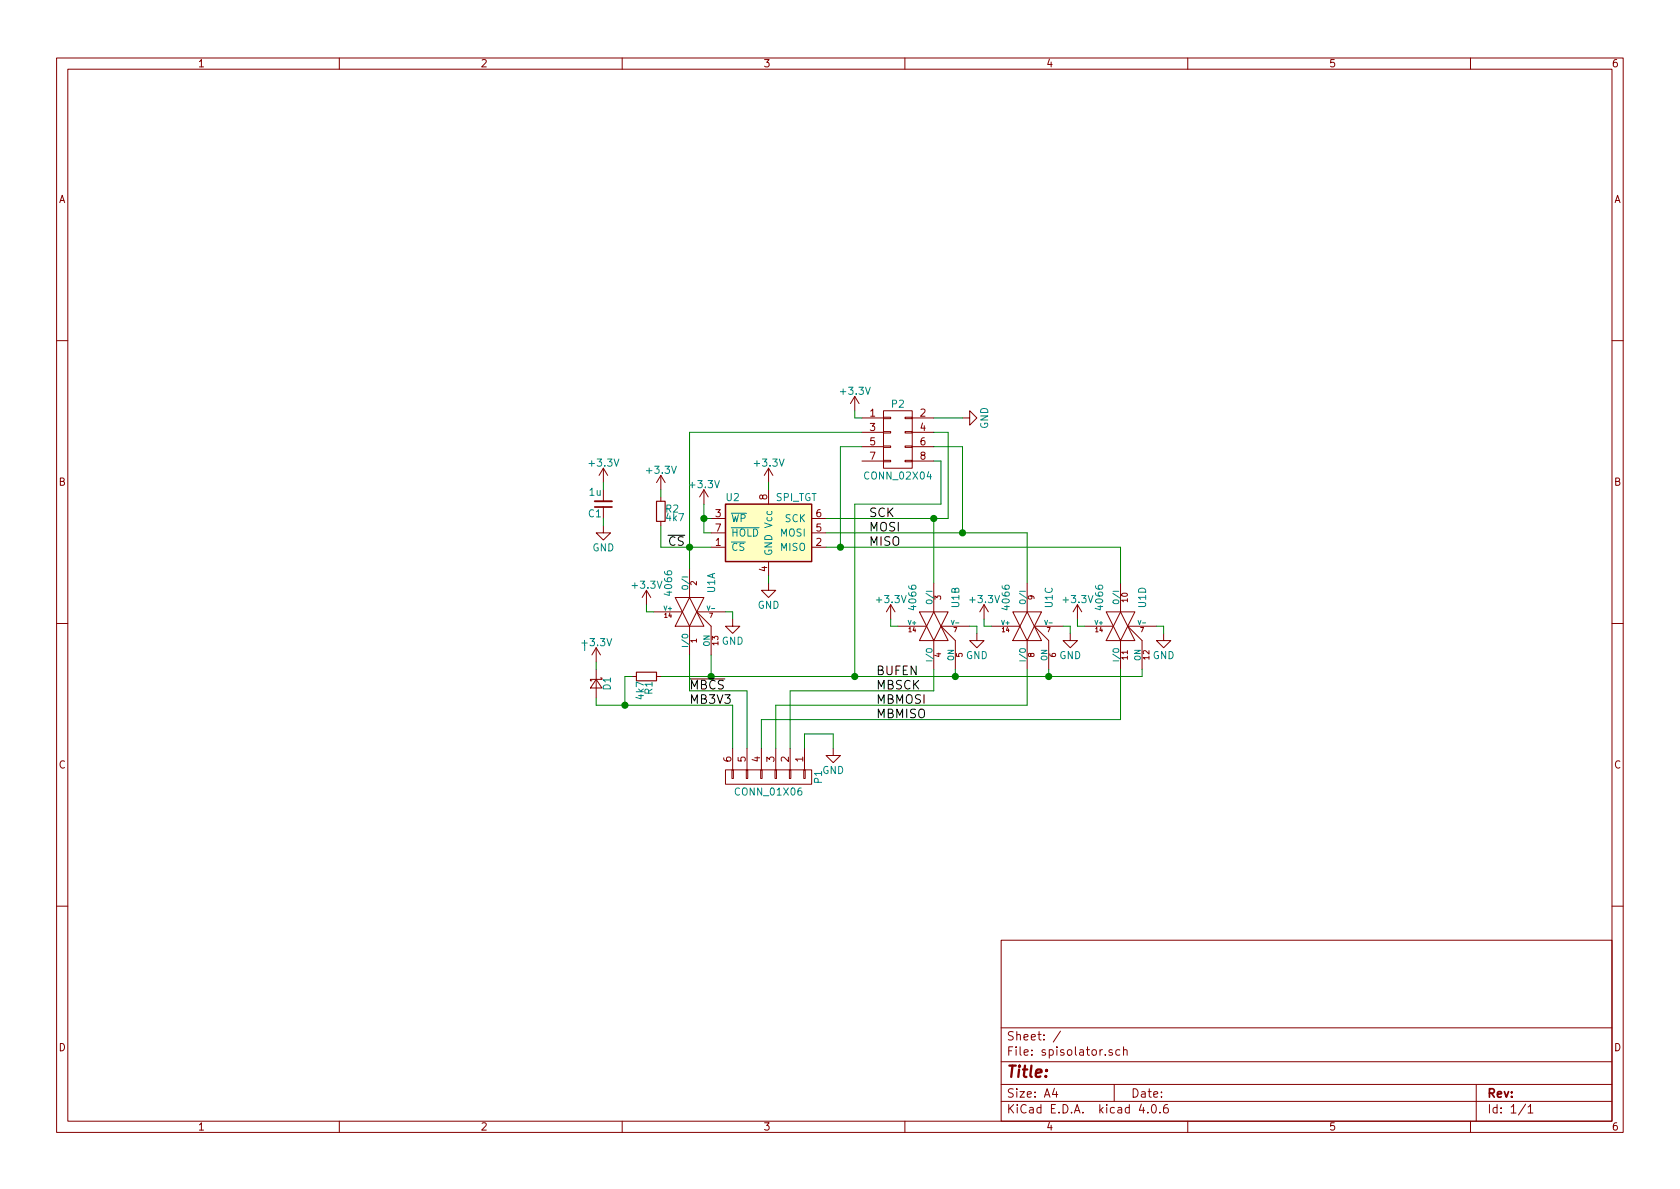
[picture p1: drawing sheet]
EESchema Schematic File Version 2
LIBS:power
LIBS:device
LIBS:transistors
LIBS:conn
LIBS:linear
LIBS:regul
LIBS:74xx
LIBS:cmos4000
LIBS:adc-dac
LIBS:memory
LIBS:xilinx
LIBS:microcontrollers
LIBS:dsp
LIBS:microchip
LIBS:analog_switches
LIBS:motorola
LIBS:texas
LIBS:intel
LIBS:audio
LIBS:interface
LIBS:digital-audio
LIBS:philips
LIBS:display
LIBS:cypress
LIBS:siliconi
LIBS:opto
LIBS:atmel
LIBS:contrib
LIBS:valves
LIBS:spisolator-cache
EELAYER 25 0
EELAYER END
$Descr A4 11693 8268
encoding utf-8
Sheet 1 1
Title ""
Date ""
Rev ""
Comp ""
Comment1 ""
Comment2 ""
Comment3 ""
Comment4 ""
$EndDescr
$Comp
L 25LC_EEPROM U2
U 1 1
P 5350 3700
F 0 "U2" H 5050 3950 50  0000 L CNN
F 1 "SPI_TGT" H 5400 3950 50  0000 L CNN
F 2 "Housings_SOIC:SOIC-8_3.9x4.9mm_Pitch1.27mm" H 5000 3650 50  0001 C CNN
F 3 "" H 5000 3650 50  0000 C CNN
	1    5350 3700
	1    0    0    -1  
$EndComp
$Comp
L GND #PWR01
U 1 1
P 5350 4050
F 0 "#PWR01" H 5350 3800 50  0001 C CNN
F 1 "GND" H 5350 3900 50  0000 C CNN
F 2 "" H 5350 4050 50  0000 C CNN
F 3 "" H 5350 4050 50  0000 C CNN
	1    5350 4050
	1    0    0    -1  
$EndComp
Wire Wire Line
	5350 4050 5350 4000
$Comp
L 4066 U1
U 1 1
P 4800 4250
F 0 "U1" H 5000 4101 50  0000 C CNN
F 1 "4066" H 5000 4400 50  0000 C CNN
F 2 "SMD_Packages:SOIC-14_N" H 4800 4250 60  0001 C CNN
F 3 "" H 4800 4250 60  0000 C CNN
	1    4800 4250
	0    -1   -1   0   
$EndComp
$Comp
L 4066 U1
U 2 1
P 6500 4350
F 0 "U1" H 6700 4201 50  0000 C CNN
F 1 "4066" H 6700 4500 50  0000 C CNN
F 2 "SMD_Packages:SOIC-14_N" H 6500 4350 60  0001 C CNN
F 3 "" H 6500 4350 60  0000 C CNN
	2    6500 4350
	0    -1   -1   0   
$EndComp
$Comp
L 4066 U1
U 3 1
P 7150 4350
F 0 "U1" H 7350 4201 50  0000 C CNN
F 1 "4066" H 7350 4500 50  0000 C CNN
F 2 "SMD_Packages:SOIC-14_N" H 7150 4350 60  0001 C CNN
F 3 "" H 7150 4350 60  0000 C CNN
	3    7150 4350
	0    -1   -1   0   
$EndComp
$Comp
L 4066 U1
U 4 1
P 7800 4350
F 0 "U1" H 8000 4201 50  0000 C CNN
F 1 "4066" H 8000 4500 50  0000 C CNN
F 2 "SMD_Packages:SOIC-14_N" H 7800 4350 60  0001 C CNN
F 3 "" H 7800 4350 60  0000 C CNN
	4    7800 4350
	0    -1   -1   0   
$EndComp
Wire Wire Line
	4800 4800 5200 4800
Wire Wire Line
	4800 4800 4800 4550
Wire Wire Line
	6650 4700 6650 4650
Wire Wire Line
	4600 4700 7950 4700
Wire Wire Line
	4950 4700 4950 4550
$Comp
L D_Schottky_Small D1
U 1 1
P 4150 4750
F 0 "D1" H 4100 4830 50  0000 L CNN
F 1 "-" H 3870 4670 50  0000 L CNN
F 2 "Diodes_SMD:SOD-323" V 4150 4750 50  0001 C CNN
F 3 "" V 4150 4750 50  0000 C CNN
	1    4150 4750
	0    1    1    0   
$EndComp
$Comp
L GND #PWR02
U 1 1
P 5100 4300
F 0 "#PWR02" H 5100 4050 50  0001 C CNN
F 1 "GND" H 5100 4150 50  0000 C CNN
F 2 "" H 5100 4300 50  0000 C CNN
F 3 "" H 5100 4300 50  0000 C CNN
	1    5100 4300
	1    0    0    -1  
$EndComp
Wire Wire Line
	5050 4250 5100 4250
Wire Wire Line
	5100 4250 5100 4300
$Comp
L +3.3V #PWR03
U 1 1
P 4500 4200
F 0 "#PWR03" H 4500 4050 50  0001 C CNN
F 1 "+3.3V" H 4500 4340 50  0000 C CNN
F 2 "" H 4500 4200 50  0000 C CNN
F 3 "" H 4500 4200 50  0000 C CNN
	1    4500 4200
	1    0    0    -1  
$EndComp
Wire Wire Line
	4500 4200 4500 4250
Wire Wire Line
	4500 4250 4550 4250
$Comp
L GND #PWR04
U 1 1
P 6800 4400
F 0 "#PWR04" H 6800 4150 50  0001 C CNN
F 1 "GND" H 6800 4250 50  0000 C CNN
F 2 "" H 6800 4400 50  0000 C CNN
F 3 "" H 6800 4400 50  0000 C CNN
	1    6800 4400
	1    0    0    -1  
$EndComp
Wire Wire Line
	6750 4350 6800 4350
Wire Wire Line
	6800 4350 6800 4400
$Comp
L +3.3V #PWR05
U 1 1
P 6200 4300
F 0 "#PWR05" H 6200 4150 50  0001 C CNN
F 1 "+3.3V" H 6200 4440 50  0000 C CNN
F 2 "" H 6200 4300 50  0000 C CNN
F 3 "" H 6200 4300 50  0000 C CNN
	1    6200 4300
	1    0    0    -1  
$EndComp
Wire Wire Line
	6200 4300 6200 4350
Wire Wire Line
	6200 4350 6250 4350
$Comp
L GND #PWR06
U 1 1
P 7450 4400
F 0 "#PWR06" H 7450 4150 50  0001 C CNN
F 1 "GND" H 7450 4250 50  0000 C CNN
F 2 "" H 7450 4400 50  0000 C CNN
F 3 "" H 7450 4400 50  0000 C CNN
	1    7450 4400
	1    0    0    -1  
$EndComp
$Comp
L GND #PWR07
U 1 1
P 8100 4400
F 0 "#PWR07" H 8100 4150 50  0001 C CNN
F 1 "GND" H 8100 4250 50  0000 C CNN
F 2 "" H 8100 4400 50  0000 C CNN
F 3 "" H 8100 4400 50  0000 C CNN
	1    8100 4400
	1    0    0    -1  
$EndComp
$Comp
L +3.3V #PWR08
U 1 1
P 6850 4300
F 0 "#PWR08" H 6850 4150 50  0001 C CNN
F 1 "+3.3V" H 6850 4440 50  0000 C CNN
F 2 "" H 6850 4300 50  0000 C CNN
F 3 "" H 6850 4300 50  0000 C CNN
	1    6850 4300
	1    0    0    -1  
$EndComp
$Comp
L +3.3V #PWR09
U 1 1
P 7500 4300
F 0 "#PWR09" H 7500 4150 50  0001 C CNN
F 1 "+3.3V" H 7500 4440 50  0000 C CNN
F 2 "" H 7500 4300 50  0000 C CNN
F 3 "" H 7500 4300 50  0000 C CNN
	1    7500 4300
	1    0    0    -1  
$EndComp
Wire Wire Line
	6850 4300 6850 4350
Wire Wire Line
	6850 4350 6900 4350
Wire Wire Line
	7400 4350 7450 4350
Wire Wire Line
	7450 4350 7450 4400
Wire Wire Line
	7500 4300 7500 4350
Wire Wire Line
	7500 4350 7550 4350
Wire Wire Line
	8050 4350 8100 4350
Wire Wire Line
	8100 4350 8100 4400
Wire Wire Line
	7300 4700 7300 4650
Connection ~ 6650 4700
Wire Wire Line
	7950 4700 7950 4650
Connection ~ 7300 4700
$Comp
L +3.3V #PWR010
U 1 1
P 5350 3350
F 0 "#PWR010" H 5350 3200 50  0001 C CNN
F 1 "+3.3V" H 5350 3490 50  0000 C CNN
F 2 "" H 5350 3350 50  0000 C CNN
F 3 "" H 5350 3350 50  0000 C CNN
	1    5350 3350
	1    0    0    -1  
$EndComp
Wire Wire Line
	5350 3350 5350 3400
Wire Wire Line
	6500 4800 6500 4650
Wire Wire Line
	6500 4050 6500 3600
Wire Wire Line
	5750 3600 6600 3600
Wire Wire Line
	5400 4900 7150 4900
Wire Wire Line
	7150 4900 7150 4650
Wire Wire Line
	7150 3700 7150 4050
Wire Wire Line
	5750 3700 7150 3700
Wire Wire Line
	7800 5000 7800 4650
Wire Wire Line
	7800 3800 7800 4050
Wire Wire Line
	5750 3800 7800 3800
$Comp
L CONN_02X04 P2
U 1 1
P 6250 3050
F 0 "P2" H 6250 3300 50  0000 C CNN
F 1 "CONN_02X04" H 6250 2800 50  0000 C CNN
F 2 "Pin_Headers:Pin_Header_Straight_2x04" H 6250 1850 50  0001 C CNN
F 3 "" H 6250 1850 50  0000 C CNN
	1    6250 3050
	1    0    0    -1  
$EndComp
$Comp
L +3.3V #PWR011
U 1 1
P 5950 2850
F 0 "#PWR011" H 5950 2700 50  0001 C CNN
F 1 "+3.3V" H 5950 2990 50  0000 C CNN
F 2 "" H 5950 2850 50  0000 C CNN
F 3 "" H 5950 2850 50  0000 C CNN
	1    5950 2850
	1    0    0    -1  
$EndComp
Wire Wire Line
	5950 2850 5950 2900
Wire Wire Line
	5950 2900 6000 2900
$Comp
L GND #PWR012
U 1 1
P 6700 2900
F 0 "#PWR012" H 6700 2650 50  0001 C CNN
F 1 "GND" H 6700 2750 50  0000 C CNN
F 2 "" H 6700 2900 50  0000 C CNN
F 3 "" H 6700 2900 50  0000 C CNN
	1    6700 2900
	0    -1   -1   0   
$EndComp
Wire Wire Line
	6700 2900 6500 2900
Wire Wire Line
	6000 3000 4800 3000
Wire Wire Line
	6500 3000 6600 3000
Wire Wire Line
	6600 3000 6600 3600
Connection ~ 6500 3600
Connection ~ 5950 4700
$Comp
L C_Small C1
U 1 1
P 4200 3500
F 0 "C1" H 4210 3570 50  0000 L CNN
F 1 "1u" H 4210 3420 50  0000 L CNN
F 2 "Capacitors_SMD:C_0805_HandSoldering" H 4200 3500 50  0001 C CNN
F 3 "" H 4200 3500 50  0000 C CNN
	1    4200 3500
	-1   0    0    1   
$EndComp
Wire Wire Line
	4600 3800 4950 3800
Wire Wire Line
	4800 3000 4800 3950
Connection ~ 4800 3800
$Comp
L GND #PWR014
U 1 1
P 4200 3650
F 0 "#PWR014" H 4200 3400 50  0001 C CNN
F 1 "GND" H 4200 3500 50  0000 C CNN
F 2 "" H 4200 3650 50  0000 C CNN
F 3 "" H 4200 3650 50  0000 C CNN
	1    4200 3650
	1    0    0    -1  
$EndComp
$Comp
L +3.3V #PWR015
U 1 1
P 4200 3350
F 0 "#PWR015" H 4200 3200 50  0001 C CNN
F 1 "+3.3V" H 4200 3490 50  0000 C CNN
F 2 "" H 4200 3350 50  0000 C CNN
F 3 "" H 4200 3350 50  0000 C CNN
	1    4200 3350
	1    0    0    -1  
$EndComp
Wire Wire Line
	4200 3600 4200 3650
Wire Wire Line
	4200 3350 4200 3400
Wire Wire Line
	4600 3650 4600 3800
Connection ~ 4950 4700
$Comp
L +3.3V #PWR016
U 1 1
P 4150 4600
F 0 "#PWR016" H 4150 4450 50  0001 C CNN
F 1 "+3.3V" H 4150 4740 50  0000 C CNN
F 2 "" H 4150 4600 50  0000 C CNN
F 3 "" H 4150 4600 50  0000 C CNN
	1    4150 4600
	1    0    0    -1  
$EndComp
$Comp
L CONN_01X06 P1
U 1 1
P 5350 5400
F 0 "P1" H 5350 5750 50  0000 C CNN
F 1 "CONN_01X06" V 5450 5400 50  0000 C CNN
F 2 "Socket_Strips:Socket_Strip_Straight_1x06" H 5350 5400 50  0001 C CNN
F 3 "" H 5350 5400 50  0000 C CNN
	1    5350 5400
	0    1    1    0   
$EndComp
$Comp
L GND #PWR017
U 1 1
P 5800 5200
F 0 "#PWR017" H 5800 4950 50  0001 C CNN
F 1 "GND" H 5800 5050 50  0000 C CNN
F 2 "" H 5800 5200 50  0000 C CNN
F 3 "" H 5800 5200 50  0000 C CNN
	1    5800 5200
	1    0    0    -1  
$EndComp
Wire Wire Line
	5800 5100 5800 5200
Wire Wire Line
	4150 4900 5100 4900
Wire Wire Line
	5100 4900 5100 5200
Wire Wire Line
	5200 4800 5200 5200
Wire Wire Line
	5300 5000 7800 5000
Wire Wire Line
	5300 5000 5300 5200
Wire Wire Line
	5400 4900 5400 5200
Wire Wire Line
	5800 5100 5600 5100
Wire Wire Line
	5600 5100 5600 5200
Wire Wire Line
	5500 5200 5500 4800
Text Label 4800 4800 0    60   ~ 0
~MBCS
Text Label 6100 5000 0    60   ~ 0
MBMISO
Text Label 6100 4900 0    60   ~ 0
MBMOSI
Text Label 6100 4800 0    60   ~ 0
MBSCK
Text Label 6100 4700 0    60   ~ 0
BUFEN
Text Label 6050 3800 0    60   ~ 0
MISO
Text Label 6050 3700 0    60   ~ 0
MOSI
Text Label 6050 3600 0    60   ~ 0
SCK
Text Label 4650 3800 0    60   ~ 0
~CS
Text Label 4800 4900 0    60   ~ 0
MB3V3
Wire Wire Line
	4150 4900 4150 4850
Wire Wire Line
	4150 4650 4150 4600
$Comp
L R_Small R2
U 1 1
P 4600 3550
F 0 "R2" H 4630 3570 50  0000 L CNN
F 1 "4k7" H 4630 3510 50  0000 L CNN
F 2 "Resistors_SMD:R_0805_HandSoldering" H 4600 3550 50  0001 C CNN
F 3 "" H 4600 3550 50  0000 C CNN
	1    4600 3550
	1    0    0    -1  
$EndComp
$Comp
L R_Small R1
U 1 1
P 4500 4700
F 0 "R1" H 4530 4720 50  0000 L CNN
F 1 "4k7" H 4530 4660 50  0000 L CNN
F 2 "Resistors_SMD:R_0805_HandSoldering" H 4500 4700 50  0001 C CNN
F 3 "" H 4500 4700 50  0000 C CNN
	1    4500 4700
	0    1    1    0   
$EndComp
Wire Wire Line
	4400 4700 4350 4700
Wire Wire Line
	4350 4700 4350 4900
Connection ~ 4350 4900
$Comp
L +3.3V #PWR018
U 1 1
P 4600 3400
F 0 "#PWR018" H 4600 3250 50  0001 C CNN
F 1 "+3.3V" H 4600 3540 50  0000 C CNN
F 2 "" H 4600 3400 50  0000 C CNN
F 3 "" H 4600 3400 50  0000 C CNN
	1    4600 3400
	1    0    0    -1  
$EndComp
Wire Wire Line
	4600 3450 4600 3400
Wire Wire Line
	5500 4800 6500 4800
Wire Wire Line
	5950 4700 5950 3500
Wire Wire Line
	5950 3500 6550 3500
Wire Wire Line
	6550 3500 6550 3200
Wire Wire Line
	6550 3200 6500 3200
$Comp
L +3.3V #PWR?
U 1 1
P 4900 3500
F 0 "#PWR?" H 4900 3350 50  0001 C CNN
F 1 "+3.3V" H 4900 3640 50  0000 C CNN
F 2 "" H 4900 3500 50  0000 C CNN
F 3 "" H 4900 3500 50  0000 C CNN
	1    4900 3500
	1    0    0    -1  
$EndComp
Wire Wire Line
	4950 3600 4900 3600
Wire Wire Line
	4900 3500 4900 3700
Wire Wire Line
	4900 3700 4950 3700
Connection ~ 4900 3600
Wire Wire Line
	5850 3800 5850 3100
Wire Wire Line
	5850 3100 6000 3100
Connection ~ 5850 3800
Wire Wire Line
	6700 3700 6700 3100
Wire Wire Line
	6700 3100 6500 3100
Connection ~ 6700 3700
$EndSCHEMATC
